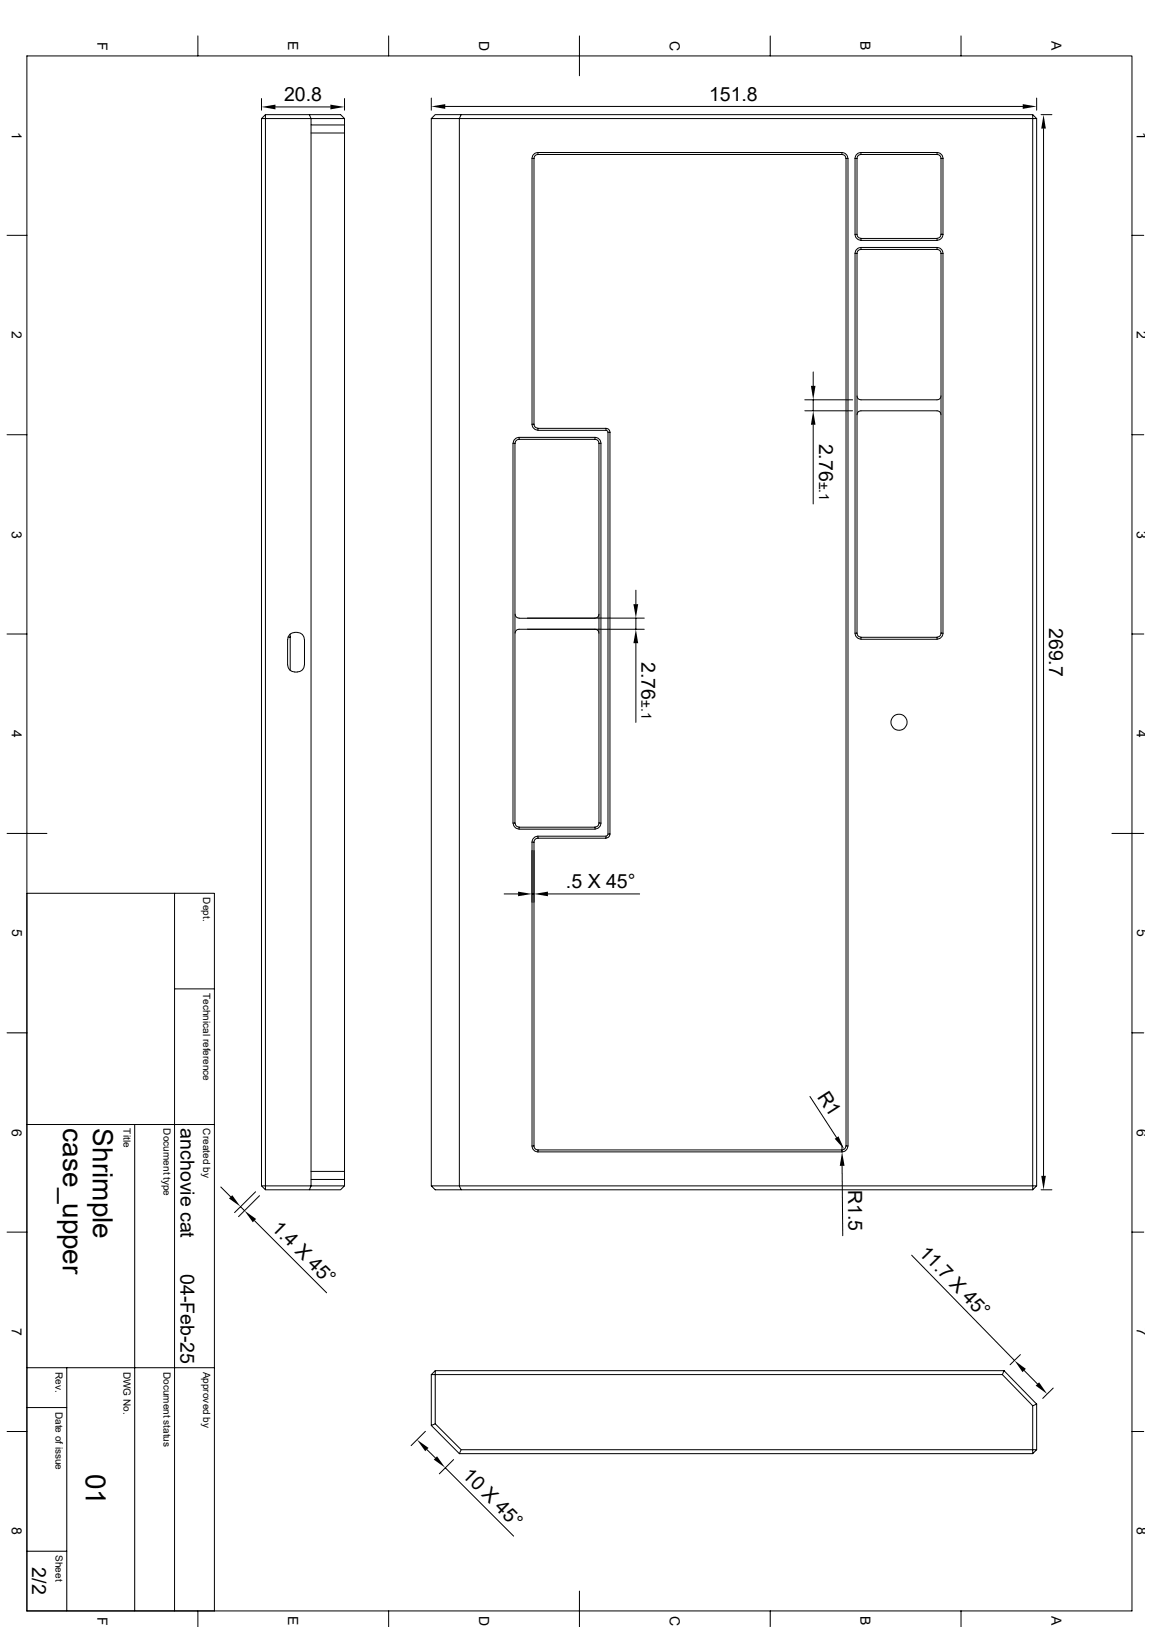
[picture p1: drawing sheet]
<svg xmlns="http://www.w3.org/2000/svg" width="297mm" height="420mm" viewBox="0 0 297 420" stroke-linecap="round" stroke-linejoin="round" font-family="sans-serif">
<g fill="none" stroke="#000" stroke-width=".26">
<path d="M6.9 14.4h285.2v401.4h-285.2zM51.1 9.3v5.1M100.3 9.3v5.1M149.5 9.3v10.3M198.8 9.3v5.1M248 9.3v5.1M67.5 30.6l1-1v1zM67.5 25.4v3M67.5 30.6v275.5M68.5 29.6h11.3M71.1 27.6h14.2M79.8 29.6h8.1l1 1h-8.6z"/>
<path d="M80.3 32.3v272.2M80.3 30.6v1.7h8.6M80.3 30.6h-11.8v275.5h11.8M80.3 34.3h8.6M88.9 25.4v3M88.9 32.3v2M88.9 30.6v1.7M88.9 34.3v268.1M111.3 30.6v275.5M111.3 25.3v3.1M114.9 27.5h149M118.5 30.6h148v275.5h-148z"/>
<path d="M119 29.6h-6.7l-1 1M138.8 39.9l-.7 .3-.3 .7M138.8 39.4h78.5M138.8 39.9h78.5M138.8 39.4v.5M138.8 39.4a1.6 1.6 0 0 0-1.5 1.5M217.3 39.9l.7 .3 .3 .7M217.3 39.4v.5M217.3 39.4a1.6 1.6 0 0 1 1.5 1.5M222.2 39.9l-.8 .3-.3 .7M222.2 39.4v.5M222.2 39.4h19.6"/>
<path d="M222.2 39.9h19.6M222.2 39.4a1.6 1.6 0 0 0-1.6 1.5M241.8 39.9l.7 .3 .3 .7M241.8 39.4v.5M241.8 39.4a1.6 1.6 0 0 1 1.5 1.5M266.5 29.6h-147.5l-.5 1h-7.2M266.5 29.6l1 1h-1zM267.5 30.6v275.5M267.5 25.3v3.1M268.6 29.6h2.8M269.3 33.2v270.3M137.3 40.9h.5"/>
<path d="M137.3 40.9v68.6M137.8 40.9v68.6M218.3 40.9h.5v254.9h-.5zM220.6 40.9h.5M220.6 40.9v19.6M221.1 40.9v19.6M242.8 40.9h.5M242.8 40.9v19.6M243.3 40.9v19.6M1.8 60.7h5.1M220.6 60.5h.5M220.6 65.4v98"/>
<path d="M220.6 65.4h.5M220.6 60.5a1.6 1.6 0 0 0 1.6 1.5M221.1 60.5l.3 .7 .8 .3M221.1 65.4v98M222.2 64.4l-.8 .3-.3 .7M222.2 61.6h19.6v.5h-19.6zM222.2 63.9v.5M222.2 63.9h19.6M222.2 64.4h19.6M222.2 63.9a1.6 1.6 0 0 0-1.6 1.5M241.8 64.4l.7 .3 .3 .7M241.8 63.9v.5"/>
<path d="M241.8 63.9a1.6 1.6 0 0 1 1.5 1.5M242.8 60.5l-.3 .7-.7 .3M242.8 65.4v98M242.8 65.4h.5M242.8 60.5h.5M243.3 65.4v98M243.3 60.5a1.6 1.6 0 0 1-1.5 1.5M292.1 60.7h3M209.8 96v3.6M1.8 112.2h5.1M132.4 114.4h.5v98.1h-.5zM133.9 112.9a1.6 1.6 0 0 0-1.5 1.5"/>
<path d="M133.9 113.4l-.7 .3-.3 .7M133.9 112.9h19.6M133.9 112.9v.5M133.9 113.4h19.6M137.3 109.5h.5M137.3 109.5a1.6 1.6 0 0 0 1.5 1.5M137.8 109.5l.3 .7 .7 .3M153.5 112.9a1.6 1.6 0 0 1 1.6 1.5M153.5 113.4l.8 .3 .3 .7M153.5 112.9v.5M154.6 114.4h.5M154.6 114.4v98.1"/>
<path d="M155.1 114.4v98.1M156.4 111.1l.5 .5M156.4 110.6l.7 .3 .3 .7M156.4 110.6h-17.6v.5h17.6M156.4 110.6v.5M156.9 111.6v103.7M156.9 111.6h.5M157.4 111.6v103.7M207.7 103.2h12.3M207.7 106h12.3M209.8 103.2v2.8M209.8 109.6v20.5"/>
<path d="M221.1 107.1l.3-.8 .8-.3h19.6l.7 .3 .3 .8M221.1 102.2l.3 .7 .8 .3h19.6l.7-.3 .3-.7M292.1 112.2h3M132.9 158.5l.3 .8 .7 .3M133.9 159.6h19.6M136.1 159.6h30.1M154.6 158.5l-.3 .8-.8 .3M164.1 152.4v3.6M164.1 159.6v2.8M1.8 163.7h5.1M74.2 165.1v6.6M74.3 171.7a2.21 2.21 0 0 0 1.8 1.8 2.21 2.21 0 0 0 2.3-1.2l.1-.6"/>
<path d="M74.3 164.5h.6M74.9 163.7v.8M74.9 164.5v8.6M76 163.2h.8M76 163.3a1.74 1.74 0 0 0-1.7 1.8M76.8 163.3a1.74 1.74 0 0 1 1.7 1.8M78.6 165.1v6.6M153.5 162.4l.8 .3 .3 .7M164.1 166v20.5M166.2 162.4h-32.3l-.7 .3-.3 .7M220.6 163.4h.5M220.6 163.4a1.6 1.6 0 0 0 1.6 1.6"/>
<path d="M221.1 163.4l.3 .8 .8 .3M222.2 164.5h19.6v.5h-19.6zM242.8 163.4l-.3 .8-.7 .3M242.8 163.4h.5M243.3 163.4a1.6 1.6 0 0 1-1.5 1.6M292.1 163.7h3M1.8 215.1h10.3M132.4 212.5a1.6 1.6 0 0 0 1.5 1.5M132.9 212.5l.3 .7 .7 .3M133.9 213.5h19.6v.5h-19.6zM137.3 217.4v78.4M137.3 217.4h.5"/>
<path d="M137.8 217.4v78.4M138.8 216.4l-.7 .3-.3 .7M138.8 215.9h17.6v.5h-17.6M138.8 215.9v.5M138.8 215.9a1.6 1.6 0 0 0-1.5 1.5M154.6 212.5l-.3 .7-.8 .3M154.6 212.5h.5M155.1 212.5a1.6 1.6 0 0 1-1.6 1.5M156.9 215.3l-.5 .5M156.9 215.3h.5M157.4 215.3l-.3 .7-.7 .3M286.9 215.1h8.2"/>
<path d="M6.9 230.6h48.4v185.2M45 230.6v185.2M130.1 230.8h3.6M137.3 230.8h.5M141.4 230.8h23.7M45 255.3h10.3M1.8 266.6h5.1M292.1 266.6h3M6.9 290.3h48.4M34.8 290.3v125.5M137.3 295.8h.5M137.3 295.8a1.6 1.6 0 0 0 1.5 1.5"/>
<path d="M137.8 295.8l.3 .7 .7 .3M138.8 297.3h78.5M138.8 296.8v.5M138.8 296.8h78.5M209 283l6.9 10.6M217.3 296.8v.5M217.3 295.8v1.5M218.3 295.8l-.3 .7-.7 .3M218.8 295.8a1.6 1.6 0 0 1-1.5 1.5M1.8 318.1h5.1M57 306.4l2.5 2.5M62.1 311.5l1 1"/>
<path d="M65.7 315.1l18.6 18.6M66 307.6l-5.5 5.4M67 308.7l-5.4 5.4M67.5 306.1h1v1zM80.3 306.1l-.5 1h-11.3M80.3 306.1h8.6l-1 1h-8.1M80.3 306.1v-1.6h8.6v1.6M80.3 302.4h8.6M88.9 302.4v2.1M111.3 306.1h7.2l.5 1h-6.7zM119 307.1h147.5M217.3 300.9l.2 18.1"/>
<path d="M266.5 306.1h1l-1 1zM268.6 307.1h2.8M292.1 318.1h3M235.2 324l26.6 27.2M6.9 353.1h48.4M17.2 353.1v62.7M111.3 354.8l1-1v1zM111.3 354.8v13.2l1-.5 6.7 6.7M112.3 353.8h146.8M258.7 354.8l7.8 8.1 1-.4M259.1 353.8l-.4 1h-146.4v12.7M259.1 353.8l8.4 8.7"/>
<path d="M263.3 349.7l-2.7 2.6M264.3 353.8l3.4 3.5M271.8 358.3l-2.7 2.7M1.8 369.5h5.1M6.9 363.3h10.3M109.8 369.5l-3.7 3.7M110.2 374.2l2.2 2.1M111.3 368l7.2 7.2M114.9 378.9l17.6 17.6M117.1 376.8l-3.7 3.6M118.5 375.2l.5-1h148.5l-1 1M266.5 362.9v12.3h-148"/>
<path d="M267.5 362.5v11.7M292.1 369.5h3M6.9 400.4h10.3M51.1 415.8v4.1M100.3 415.8v4.1M149.5 410.7v9.2M198.8 415.8v4.1M248 415.8v4.1"/>
<circle cx="232" cy="186.4" r="2.07"/>
</g>
<g fill="#000">
<path d="M67.5 27.6l3.6-.6v1.2zM85.3 27l3.6 .6-3.6 .6zM111.3 27.5l3.6-.6v1.2zM263.9 26.9l3.6 .6-3.6 .6zM269.3 29.6l.6 3.6h-1.2zM209.3 99.6h1.1l-.6 3.6zM209.8 106l.6 3.6h-1.1zM163.4 156h1.3l-.6 3.6zM164.1 162.4l.6 3.6h-1.3zM133.7 230.2l3.6 .6-3.6 .6zM137.8 230.8l3.6-.6v1.2zM215.4 294l1-.7 1.4 3.4z"/>
<path d="M59.9 308.5l2.2 3-3-2.1zM63.1 312.5l3 2.2-.9 .8zM217.3 297.3l.6 3.6h-1.2zM268.7 303.5h1.2l-.6 3.6zM261.8 351.2l2.9 2.2-.8 .8zM267.3 357.7l.8-.9 2.1 3zM107.6 371.6l3 2.2-.9 .8zM111.9 376.8l.9-.9 2.1 3z"/>
</g>
<g font-size="7.2">
<text x="16.2" y="291.3" transform="rotate(90 16.2 291.3)">case_upper</text>
<text x="23.9" y="291.3" transform="rotate(90 23.9 291.3)">Shrimple</text>
<text x="22.1" y="380.5" transform="rotate(90 22.1 380.5)">01</text>
</g>
<g font-size="5">
<text x="73.3" y="26.1">20.8</text>
<text x="183" y="26">151.8</text>
<text x="211.4" y="114.6" transform="rotate(90 211.4 114.6)">2.76</text>
<text x="270.8" y="162.1" transform="rotate(90 270.8 162.1)">269.7</text>
<text x="165.6" y="170.9" transform="rotate(90 165.6 170.9)">2.76</text>
<text x="146" y="229.2">.5 X 45°</text>
<text x="210.8" y="283.1" transform="rotate(57 210.8 283.1)">R1</text>
<text x="46.6" y="291.3" transform="rotate(90 46.6 291.3)">anchovie cat</text>
<text x="218.9" y="307.1" transform="rotate(90 218.9 307.1)">R1.5</text>
<text x="69.9" y="317.2" transform="rotate(45 69.9 317.2)">1.4 X 45°</text>
<text x="236.9" y="323.6" transform="rotate(46 236.9 323.6)">11.7 X 45°</text>
<text x="46.6" y="328.8" transform="rotate(90 46.6 328.8)">04-Feb-25</text>
<text x="119.1" y="381" transform="rotate(45 119.1 381)">10 X 45°</text>
<text x="8.3" y="404.6" transform="rotate(90 8.3 404.6)">2/2</text>
</g>
<g font-size="3.6">
<text x="25.1" y="10.8" transform="rotate(90 25.1 10.8)">F</text>
<text x="74.4" y="10.7" transform="rotate(90 74.4 10.7)">E</text>
<text x="123.6" y="10.5" transform="rotate(90 123.6 10.5)">D</text>
<text x="172.8" y="10.5" transform="rotate(90 172.8 10.5)">C</text>
<text x="222.1" y="10.7" transform="rotate(90 222.1 10.7)">B</text>
<text x="271.3" y="10.7" transform="rotate(90 271.3 10.7)">A</text>
<text x="3.1" y="34" transform="rotate(90 3.1 34)">1</text>
<text x="293.4" y="34" transform="rotate(90 293.4 34)">1</text>
<text x="3.1" y="85.5" transform="rotate(90 3.1 85.5)">2</text>
<text x="293.4" y="85.5" transform="rotate(90 293.4 85.5)">2</text>
<text x="211.4" y="124.3" transform="rotate(90 211.4 124.3)">±.1</text>
<text x="3.1" y="136.9" transform="rotate(90 3.1 136.9)">3</text>
<text x="293.4" y="136.9" transform="rotate(90 293.4 136.9)">3</text>
<text x="165.6" y="180.7" transform="rotate(90 165.6 180.7)">±.1</text>
<text x="3.1" y="188.4" transform="rotate(90 3.1 188.4)">4</text>
<text x="293.4" y="188.4" transform="rotate(90 293.4 188.4)">4</text>
<text x="3.1" y="239.9" transform="rotate(90 3.1 239.9)">5</text>
<text x="293.4" y="239.9" transform="rotate(90 293.4 239.9)">5</text>
<text x="3.1" y="291.3" transform="rotate(90 3.1 291.3)">6</text>
<text x="293.4" y="291.3" transform="rotate(90 293.4 291.3)">6</text>
<text x="3.1" y="342.8" transform="rotate(90 3.1 342.8)">7</text>
<text x="293.4" y="342.8" transform="rotate(90 293.4 342.8)">7</text>
<text x="3.1" y="394.3" transform="rotate(90 3.1 394.3)">8</text>
<text x="293.4" y="394.3" transform="rotate(90 293.4 394.3)">8</text>
<text x="25.1" y="417.3" transform="rotate(90 25.1 417.3)">F</text>
<text x="74.4" y="417.2" transform="rotate(90 74.4 417.2)">E</text>
<text x="123.6" y="417.1" transform="rotate(90 123.6 417.1)">D</text>
<text x="172.8" y="417.1" transform="rotate(90 172.8 417.1)">C</text>
<text x="222.1" y="417.2" transform="rotate(90 222.1 417.2)">B</text>
<text x="271.3" y="417.2" transform="rotate(90 271.3 417.2)">A</text>
</g>
<g font-size="2.6">
<text x="52.5" y="231.6" transform="rotate(90 52.5 231.6)">Dept.</text>
<text x="52.5" y="256.3" transform="rotate(90 52.5 256.3)">Technical reference</text>
<text x="31.9" y="291.3" transform="rotate(90 31.9 291.3)">Title</text>
<text x="42.2" y="291.3" transform="rotate(90 42.2 291.3)">Document type</text>
<text x="52.5" y="291.3" transform="rotate(90 52.5 291.3)">Created by</text>
<text x="14.4" y="354.1" transform="rotate(90 14.4 354.1)">Rev.</text>
<text x="31.9" y="354.1" transform="rotate(90 31.9 354.1)">DWG No.</text>
<text x="42.2" y="354.1" transform="rotate(90 42.2 354.1)">Document status</text>
<text x="52.5" y="354.1" transform="rotate(90 52.5 354.1)">Approved by</text>
<text x="14.4" y="364.4" transform="rotate(90 14.4 364.4)">Date of issue</text>
<text x="14.4" y="401.4" transform="rotate(90 14.4 401.4)">Sheet</text>
</g>
</svg>
